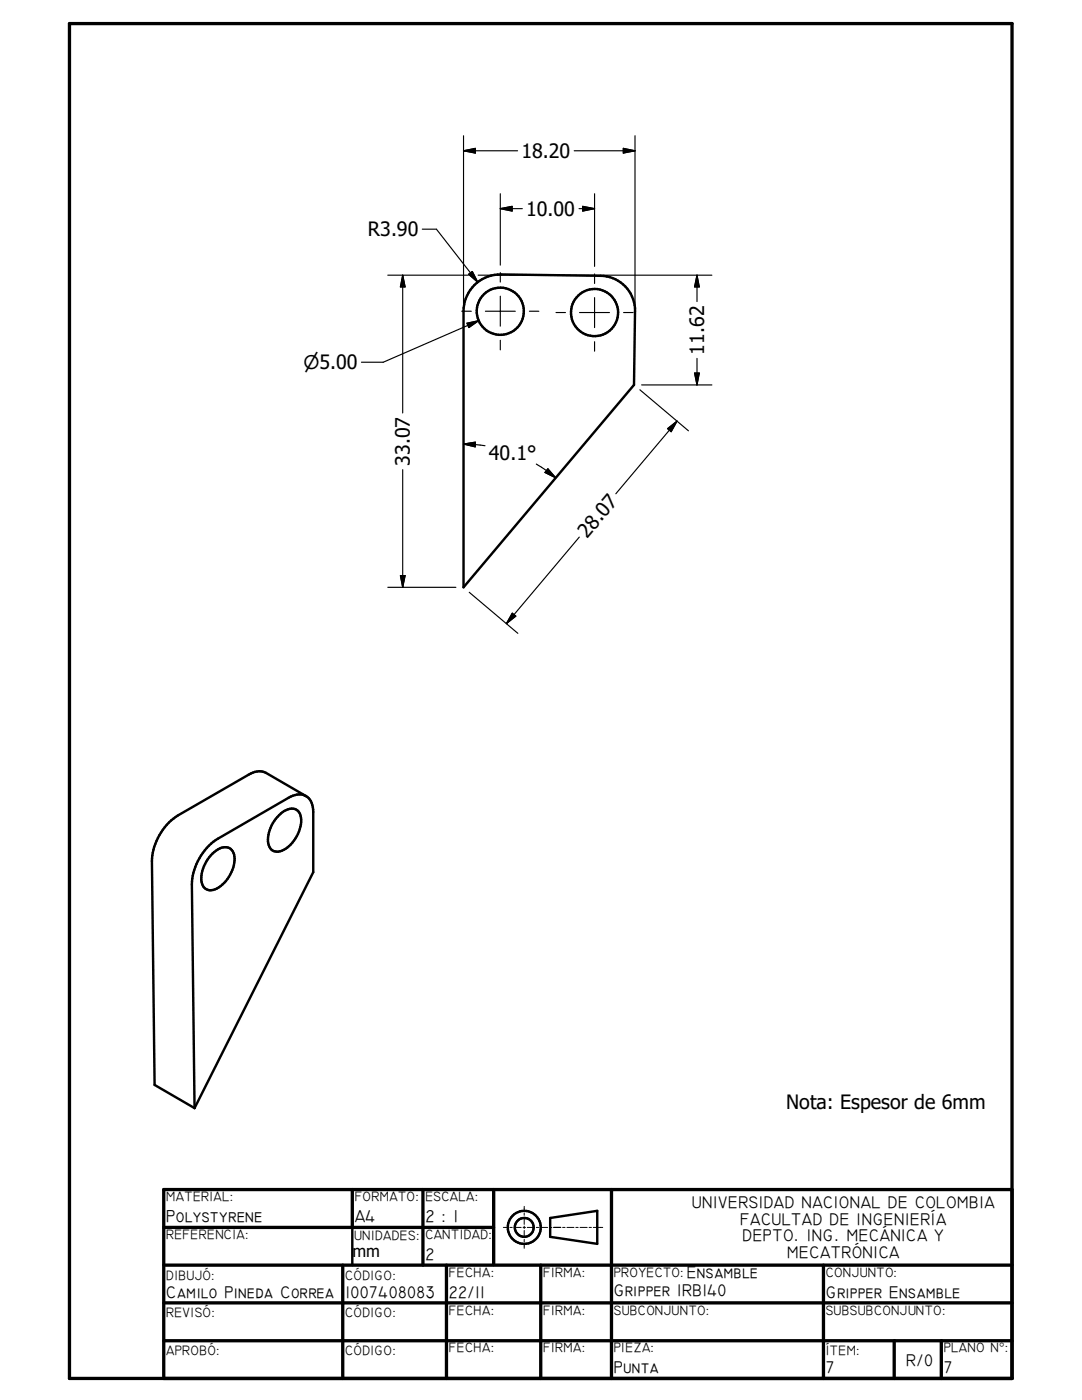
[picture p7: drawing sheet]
<svg xmlns="http://www.w3.org/2000/svg" width="216mm" height="279mm" viewBox="0 0 216 279" stroke-linecap="round" stroke-linejoin="round" font-family="sans-serif">
<g fill="none" stroke="#000" stroke-width=".48">
<path d="M94.7 56.9a7.5 7.5 0 0 1 5.2-2.1l20 .2a6.9 6.9 0 0 1 6.8 7.1l-.2 14.7-34 40.4v-55.1a7.4 7.4 0 0 1 2.2-5.2zM61.1 158.9l-8-4.7a3.3 3.3 0 0 0-3.5 .4l-14.1 8.1a11.5 11.5 0 0 0-5.2 9.1l.5 44.7 8 4.6M61.1 158.9a3.4 3.4 0 0 0-3.5 .3l-14.1 8.2a11.4 11.4 0 0 0-5.2 9.1l.5 44.6M61.1 158.9a3.3 3.3 0 0 1 1.4 3.2v12l-23.7 47M42.4 170.4a2.88 2.88 0 0 1 3.7-1 4 4 0 0 1 .1 4.7 5.7 5.7 0 0 1-4.3 3.6 2.05 2.05 0 0 1-1.7-2.5 7.4 7.4 0 0 1 2.2-4.8zM55.7 162.7a2.88 2.88 0 0 1 3.7-.9 3.7 3.7 0 0 1 .3 4.1 6.2 6.2 0 0 1-4.2 4.1 1.89 1.89 0 0 1-2-2.1 7.3 7.3 0 0 1 2.2-5.2zM70.3 244.9v7.6M109.8 243.1l9.4-1.4v6.5l-9.4-1.4z"/>
<circle cx="99.8" cy="62.1" r="4.7"/>
<circle cx="118.6" cy="62.4" r="4.7"/>
<circle cx="104.6" cy="245" r="1.87"/>
<circle cx="104.6" cy="244.9" r="3.3"/>
</g>
<g fill="none" stroke="#000" stroke-width=".66">
<path d="M13.9 4.7h188v270.4h-188zM70.3 237.4v7.5M84.4 237.4v15.1M98.5 237.4v15M122 237.4v37.7M201.9 237.4h-169.2v37.7M32.7 252.5h169.2M32.7 245h65.8M68.4 252.5v22.6M89.1 252.5v22.6M107.9 252.5v22.6M164.3 252.5v22.6"/>
<path d="M32.7 260h169.2M32.7 267.6h169.2M178.4 267.6v7.5M187.8 267.6v7.5"/>
</g>
<g fill="none" stroke="#000" stroke-width=".2">
<path d="M100.4 245h1M101.7 245h.5M102.6 245h1.4M104.4 245h.5M104.6 240.8v.9M104.6 242.1v.4M104.6 242.9v1.4M104.6 244.7v.5M104.6 245.6v1.4M104.6 247.3v.5M104.6 248.2v.9M105.2 245h1.4"/>
<path d="M107 245h.5M107.8 245h1.5M109.7 245h.4M110.5 245h1.4M112.3 245h.4M113.1 245h1.4M114.9 245h.5M115.7 245h1.5M117.5 245h.5M118.4 245h1.9"/>
</g>
<g fill="none" stroke="#000" stroke-width=".23">
<path d="M92.5 30.1h10.8M92.5 30.1l2.4-.5v.9zM92.5 27.1v33.5M99.8 38.7v14.2M114.6 30.1h12.1M118.6 38.7v14.5M124.4 29.6l2.3 .5-2.3 .4zM126.7 27.1v33.5M77.4 54.9h16.1M80.4 54.9v27.5M80.4 54.9l.4 2.4h-.9zM84.3 45.7h2.8l8.2 10.6"/>
<path d="M93.5 54.7l.7-.5 1.1 2.1zM95.4 54.9h4.3M99.8 54.4v1.9M99.8 59.1v6M99.8 41.6h4.4M99.8 41.6l2.4-.4v.9zM99.9 54.9h8.5M111.4 54.9h7.1M115.5 41.6h3.1M116.3 41.2l2.3 .4-2.3 .5zM118.6 54.7v1.9M118.6 59.4v6"/>
<path d="M118.7 54.9h23.3M139.1 54.9l.4 2.4h-.9zM139.1 54.9v5.3M92.1 62.1h1.9M93.2 64.5l2.3-.5-1.9 1.4zM95.5 64l-19 8.3h-4.4M96.9 62.1h5.9M99.8 67.9v1.9M105.6 62.1h1.9M110.9 62.4h1.9M115.6 62.4h6M118.6 68.2v1.9"/>
<path d="M124.4 62.4h1.9M127.7 77.8l9.7 8.2M128 76.8h14M138.6 74.5h.9l-.4 2.3zM139.1 71.5v5.3M80.4 93.7v23.5M92.5 88.6l4.3 .4M92.5 88.6l2.4-.4-.1 1zM107 92.6l2 1.3 1.9 1.5M109.3 93.6l1.6 1.8-2.2-1.1zM133.2 85.5l1.9-1.5-1.2 2.2zM135.1 84l-12.2 14.5"/>
<path d="M77.4 117.2h13.6M79.9 114.9h.9l-.4 2.3zM93.6 118.2l9.7 8.2M115.6 107.2l-14.6 17.3M102.2 122.4l.7 .6-1.9 1.5zM110.5 245h1.4"/>
</g>
<g fill="#000" stroke="#000" stroke-width=".23">
<path d="M92.5 30.1l2.4-.5v.9zM124.4 29.6l2.3 .5-2.3 .4zM80.4 54.9l.4 2.4h-.9zM93.5 54.7l.7-.5 1.1 2.1zM99.8 41.6l2.4-.4v.9zM116.3 41.2l2.3 .4-2.3 .5zM139.1 54.9l.4 2.4h-.9zM93.2 64.5l2.3-.5-1.9 1.4zM138.6 74.5h.9l-.4 2.3zM92.5 88.6l2.4-.4-.1 1zM109.3 93.6l1.6 1.8-2.2-1.1zM133.2 85.5l1.9-1.5-1.2 2.2z"/>
<path d="M79.9 114.9h.9l-.4 2.3zM102.2 122.4l.7 .6-1.9 1.5z"/>
</g>
<g font-size="3.9">
<text x="104.1" y="31.5">18.20</text>
<text x="73.4" y="47.2">R3.90</text>
<text x="105" y="43.1">10.00</text>
<text x="140.5" y="70.8" transform="rotate(-90 140.5 70.8)">11.62</text>
<text x="81.8" y="93" transform="rotate(-90 81.8 93)">33.07</text>
<text x="97.5" y="91.8">40.1°</text>
<text x="117.2" y="107.6" transform="rotate(-50 117.2 107.6)">28.07</text>
<text x="156.8" y="221.2">Nota: Espesor de 6mm</text>
</g>
<text font-size="3.8" x="60.5" y="73.7">n5.00</text>
<g font-size="3.5">
<text x="33.1" y="244">Polystyrene</text>
<text x="70.8" y="244">A4</text>
<text x="84.9" y="244">2 : 1</text>
</g>
<g font-size="3.4">
<text x="138" y="241">UNIVERSIDAD NACIONAL DE COLOMBIA</text>
<text x="147.7" y="244.4">FACULTAD DE INGENIERÍA</text>
<text x="84.9" y="251.5">2</text>
<text x="148.2" y="247.7">DEPTO. ING. MECÁNICA Y</text>
<text x="157.1" y="251.1">MECATRÓNICA</text>
<text x="137" y="255">Ensamble</text>
<text x="33.1" y="259">Camilo Pineda Correa</text>
<text x="68.9" y="259">1007408083</text>
<text x="89.6" y="259">22/11</text>
<text x="122.5" y="258.6">Gripper IRB140</text>
<text x="164.8" y="259">Gripper Ensamble</text>
<text x="122.5" y="274.1">Punta</text>
<text x="164.8" y="274.1">7</text>
<text x="180.8" y="272.5">R/0</text>
<text x="188.3" y="274.1">7</text>
</g>
<text font-size="3.3" x="70.3" y="250.8">mm</text>
<g font-size="2.7">
<text x="33.1" y="239.7">MATERIAL:</text>
<text x="70.8" y="239.7">FORMATO:</text>
<text x="84.9" y="239.7">ESCALA:</text>
<text x="33.1" y="247.3">REFERENCIA:</text>
<text x="70.7" y="247.4">UNIDADES:</text>
<text x="84.9" y="247.3">CANTIDAD:</text>
<text x="33.1" y="255.4">DIBUJÓ:</text>
<text x="68.9" y="255.4">CÓDIGO:</text>
<text x="89.6" y="254.8">FECHA:</text>
<text x="108.4" y="254.8">FIRMA:</text>
<text x="122.5" y="254.8">PROYECTO:</text>
<text x="164.8" y="254.8">CONJUNTO:</text>
<text x="33.1" y="262.9">REVISÓ:</text>
<text x="68.9" y="262.9">CÓDIGO:</text>
<text x="89.6" y="262.3">FECHA:</text>
<text x="108.4" y="262.3">FIRMA:</text>
<text x="122.5" y="262.4">SUBCONJUNTO:</text>
<text x="164.8" y="262.4">SUBSUBCONJUNTO:</text>
<text x="89.6" y="269.9">FECHA:</text>
<text x="108.4" y="269.9">FIRMA:</text>
<text x="122.5" y="269.9">PIEZA:</text>
<text x="188.3" y="269.9">PLANO N°:</text>
<text x="33.1" y="270.5">APROBÓ:</text>
<text x="68.9" y="270.5">CÓDIGO:</text>
<text x="164.8" y="270.5">ÍTEM:</text>
</g>
</svg>
